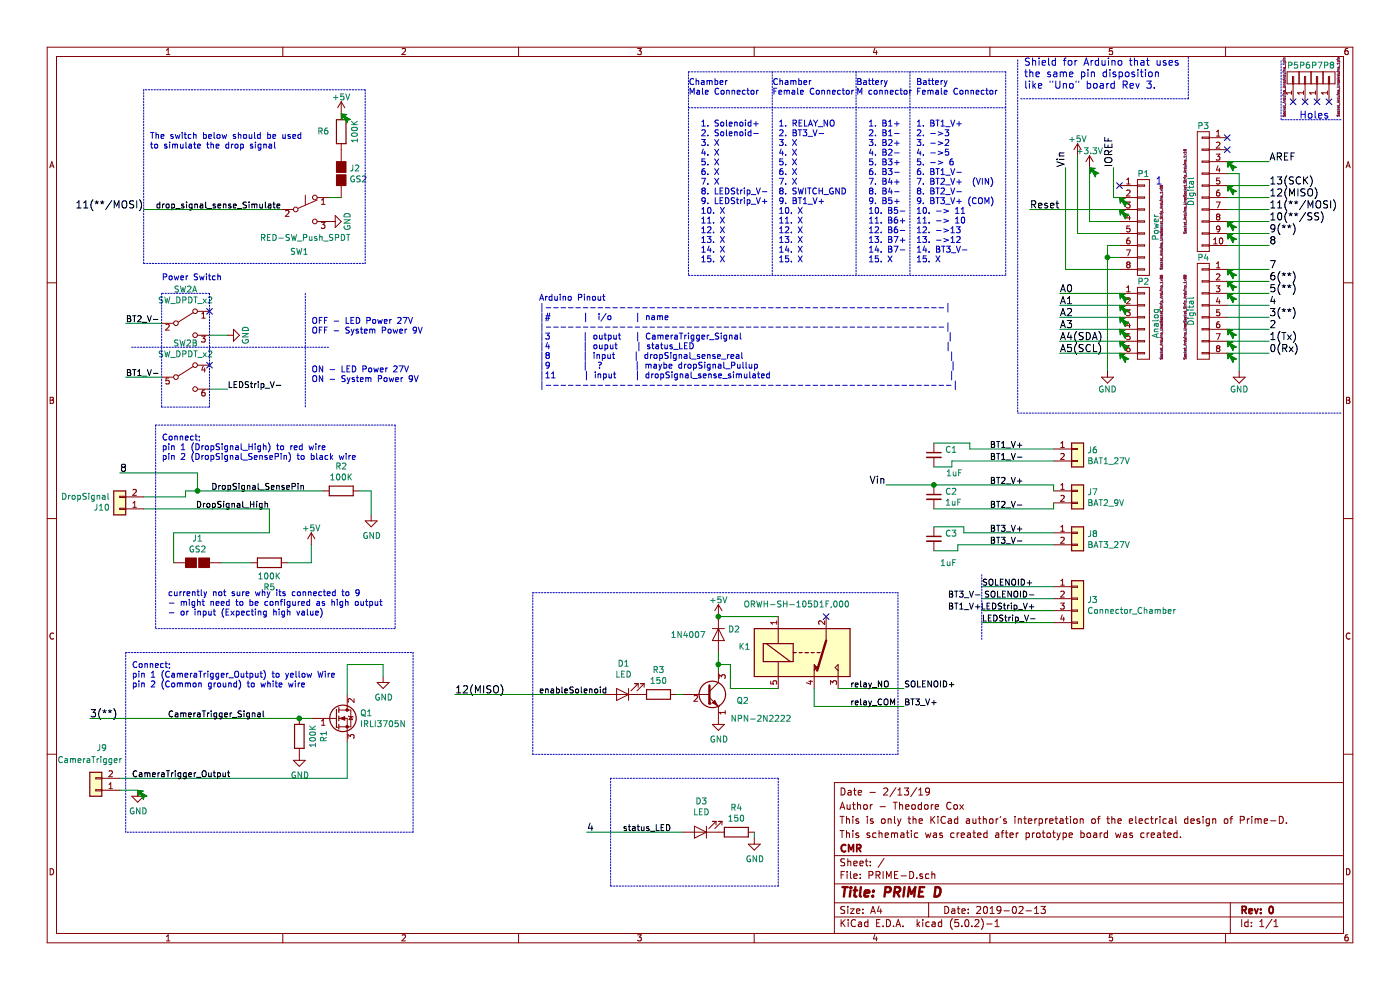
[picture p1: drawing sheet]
EESchema Schematic File Version 4
LIBS:PRIME-D-cache
EELAYER 26 0
EELAYER END
$Descr A4 11693 8268
encoding utf-8
Sheet 1 1
Title "PRIME D"
Date "2019-02-13"
Rev "0"
Comp "CMR"
Comment1 "This schematic was created after prototype board was created. "
Comment2 "This is only the KiCad author's interpretation of the electrical design of Prime-D. "
Comment3 "Author - Theodore Cox"
Comment4 "Date - 2/13/19"
$EndDescr
Text Label 8900 1400 1    60   ~ 0
Vin
Text Label 9300 1400 1    60   ~ 0
IOREF
Text Label 8850 2450 0    60   ~ 0
A0
Text Label 8850 2550 0    60   ~ 0
A1
Text Label 8850 2650 0    60   ~ 0
A2
Text Label 8850 2750 0    60   ~ 0
A3
Text Label 8850 2850 0    60   ~ 0
A4(SDA)
Text Label 8850 2950 0    60   ~ 0
A5(SCL)
Text Label 10600 2950 0    60   ~ 0
0(Rx)
Text Label 10600 2750 0    60   ~ 0
2
Text Label 10600 2850 0    60   ~ 0
1(Tx)
Text Label 10600 2650 0    60   ~ 0
3(**)
Text Label 10600 2550 0    60   ~ 0
4
Text Label 10600 2450 0    60   ~ 0
5(**)
Text Label 10600 2350 0    60   ~ 0
6(**)
Text Label 10600 2250 0    60   ~ 0
7
Text Label 10600 1950 0    60   ~ 0
9(**)
Text Label 10600 1850 0    60   ~ 0
10(**/SS)
Text Label 10600 1750 0    60   ~ 0
11(**/MOSI)
Text Label 10600 1550 0    60   ~ 0
13(SCK)
Text Label 10600 1350 0    60   ~ 0
AREF
NoConn ~ 9350 1550
Text Notes 10850 1000 0    60   ~ 0
Holes
Text Notes 8550 750  0    60   ~ 0
Shield for Arduino that uses\nthe same pin disposition\nlike "Uno" board Rev 3.
$Comp
L PRIME-D-rescue:CONN_01X08 P1
U 1 1
P 9550 1900
F 0 "P1" H 9550 2350 50  0000 C CNN
F 1 "Power" V 9650 1900 50  0000 C CNN
F 2 "Socket_Arduino_Uno:Socket_Strip_Arduino_1x08" V 9700 1900 20  0000 C CNN
F 3 "" H 9550 1900 50  0000 C CNN
	1    9550 1900
	1    0    0    -1  
$EndComp
Text Label 8600 1750 0    60   ~ 0
Reset
$Comp
L power:+3.3V #PWR01
U 1 1
P 9100 1400
F 0 "#PWR01" H 9100 1250 50  0001 C CNN
F 1 "+3.3V" H 9100 1540 50  0000 C CNN
F 2 "" H 9100 1400 50  0000 C CNN
F 3 "" H 9100 1400 50  0000 C CNN
	1    9100 1400
	1    0    0    -1  
$EndComp
$Comp
L power:+5V #PWR02
U 1 1
P 9000 1300
F 0 "#PWR02" H 9000 1150 50  0001 C CNN
F 1 "+5V" H 9000 1440 50  0000 C CNN
F 2 "" H 9000 1300 50  0000 C CNN
F 3 "" H 9000 1300 50  0000 C CNN
	1    9000 1300
	1    0    0    -1  
$EndComp
$Comp
L power:GND #PWR03
U 1 1
P 9250 3100
F 0 "#PWR03" H 9250 2850 50  0001 C CNN
F 1 "GND" H 9250 2950 50  0000 C CNN
F 2 "" H 9250 3100 50  0000 C CNN
F 3 "" H 9250 3100 50  0000 C CNN
	1    9250 3100
	1    0    0    -1  
$EndComp
$Comp
L power:GND #PWR04
U 1 1
P 10350 3100
F 0 "#PWR04" H 10350 2850 50  0001 C CNN
F 1 "GND" H 10350 2950 50  0000 C CNN
F 2 "" H 10350 3100 50  0000 C CNN
F 3 "" H 10350 3100 50  0000 C CNN
	1    10350 3100
	1    0    0    -1  
$EndComp
$Comp
L PRIME-D-rescue:CONN_01X06 P2
U 1 1
P 9550 2700
F 0 "P2" H 9550 3050 50  0000 C CNN
F 1 "Analog" V 9650 2700 50  0000 C CNN
F 2 "Socket_Arduino_Uno:Socket_Strip_Arduino_1x06" V 9700 2750 20  0000 C CNN
F 3 "" H 9550 2700 50  0000 C CNN
	1    9550 2700
	1    0    0    -1  
$EndComp
$Comp
L PRIME-D-rescue:CONN_01X01 P5
U 1 1
P 10800 650
F 0 "P5" V 10900 650 50  0000 C CNN
F 1 "CONN_01X01" V 10900 650 50  0001 C CNN
F 2 "Socket_Arduino_Uno:Arduino_1pin" H 10721 724 20  0000 C CNN
F 3 "" H 10800 650 50  0000 C CNN
	1    10800 650 
	0    -1   -1   0   
$EndComp
$Comp
L PRIME-D-rescue:CONN_01X01 P6
U 1 1
P 10900 650
F 0 "P6" V 11000 650 50  0000 C CNN
F 1 "CONN_01X01" V 11000 650 50  0001 C CNN
F 2 "Socket_Arduino_Uno:Arduino_1pin" H 10900 650 20  0001 C CNN
F 3 "" H 10900 650 50  0000 C CNN
	1    10900 650 
	0    -1   -1   0   
$EndComp
$Comp
L PRIME-D-rescue:CONN_01X01 P7
U 1 1
P 11000 650
F 0 "P7" V 11100 650 50  0000 C CNN
F 1 "CONN_01X01" V 11100 650 50  0001 C CNN
F 2 "Socket_Arduino_Uno:Arduino_1pin" V 11000 650 20  0001 C CNN
F 3 "" H 11000 650 50  0000 C CNN
	1    11000 650 
	0    -1   -1   0   
$EndComp
$Comp
L PRIME-D-rescue:CONN_01X01 P8
U 1 1
P 11100 650
F 0 "P8" V 11200 650 50  0000 C CNN
F 1 "CONN_01X01" V 11200 650 50  0001 C CNN
F 2 "Socket_Arduino_Uno:Arduino_1pin" H 11024 572 20  0000 C CNN
F 3 "" H 11100 650 50  0000 C CNN
	1    11100 650 
	0    -1   -1   0   
$EndComp
NoConn ~ 10800 850 
NoConn ~ 10900 850 
NoConn ~ 11000 850 
NoConn ~ 11100 850 
$Comp
L PRIME-D-rescue:CONN_01X08 P4
U 1 1
P 10050 2600
F 0 "P4" H 10050 3050 50  0000 C CNN
F 1 "Digital" V 10150 2600 50  0000 C CNN
F 2 "Socket_Arduino_Uno:Socket_Strip_Arduino_1x08" V 10200 2550 20  0000 C CNN
F 3 "" H 10050 2600 50  0000 C CNN
	1    10050 2600
	-1   0    0    -1  
$EndComp
Wire Notes Line
	8525 825  9925 825 
Wire Notes Line
	9925 825  9925 475 
Wire Wire Line
	9300 1400 9300 1650
Wire Wire Line
	9300 1650 9350 1650
Wire Wire Line
	9350 1850 9100 1850
Wire Wire Line
	9350 1950 9000 1950
Wire Wire Line
	9350 2250 8900 2250
Wire Wire Line
	9350 2050 9250 2050
Wire Wire Line
	9350 2150 9250 2150
Connection ~ 9250 2150
Wire Wire Line
	8900 2250 8900 1400
Wire Wire Line
	9000 1950 9000 1300
Wire Wire Line
	9100 1850 9100 1400
Wire Wire Line
	9350 2450 8850 2450
Wire Wire Line
	9350 2550 8850 2550
Wire Wire Line
	9350 2650 8850 2650
Wire Wire Line
	9350 2750 8850 2750
Wire Wire Line
	9350 2850 8850 2850
Wire Wire Line
	9350 2950 8850 2950
$Comp
L PRIME-D-rescue:CONN_01X10 P3
U 1 1
P 10050 1600
F 0 "P3" H 10050 2150 50  0000 C CNN
F 1 "Digital" V 10150 1600 50  0000 C CNN
F 2 "Socket_Arduino_Uno:Socket_Strip_Arduino_1x10" V 10200 1600 20  0000 C CNN
F 3 "" H 10050 1600 50  0000 C CNN
	1    10050 1600
	-1   0    0    -1  
$EndComp
Wire Wire Line
	10250 2050 10600 2050
Wire Wire Line
	10250 1950 10600 1950
Wire Wire Line
	10250 1850 10600 1850
Wire Wire Line
	10250 1750 10600 1750
Wire Wire Line
	10250 1650 10600 1650
Wire Wire Line
	10250 1550 10600 1550
Wire Wire Line
	10250 1350 10600 1350
Wire Wire Line
	10250 2950 10600 2950
Wire Wire Line
	10250 2850 10600 2850
Wire Wire Line
	10250 2750 10600 2750
Wire Wire Line
	10250 2650 10600 2650
Wire Wire Line
	10250 2550 10600 2550
Wire Wire Line
	10250 2450 10600 2450
Wire Wire Line
	10250 2350 10600 2350
Wire Wire Line
	10250 2250 10600 2250
Wire Wire Line
	10250 1450 10350 1450
Wire Wire Line
	10350 1450 10350 3100
Wire Wire Line
	9250 2050 9250 2150
Wire Wire Line
	9250 2150 9250 3100
Wire Notes Line
	8500 500  8500 3450
Wire Notes Line
	8500 3450 11200 3450
Wire Wire Line
	9350 1750 8600 1750
Text Notes 9650 1550 0    60   ~ 0
1
Wire Notes Line
	11200 1000 10700 1000
Wire Notes Line
	10700 1000 10700 500 
$Comp
L Device:D D2
U 1 1
P 6000 5300
F 0 "D2" V 5954 5379 50  0000 L CNN
F 1 "1N4007" V 6000 4900 50  0000 L CNN
F 2 "Diodes_THT:D_DO-201AD_P5.08mm_Vertical_AnodeUp" H 6000 5300 50  0001 C CNN
F 3 "~" H 6000 5300 50  0001 C CNN
	1    6000 5300
	0    1    1    0   
$EndComp
$Comp
L Device:LED D1
U 1 1
P 5200 5800
F 0 "D1" H 5192 5545 50  0000 C CNN
F 1 "LED" H 5192 5636 50  0000 C CNN
F 2 "LEDs:LED_D3.0mm" H 5200 5800 50  0001 C CNN
F 3 "~" H 5200 5800 50  0001 C CNN
	1    5200 5800
	-1   0    0    1   
$EndComp
$Comp
L Device:R R3
U 1 1
P 5500 5800
F 0 "R3" V 5293 5800 50  0000 C CNN
F 1 "150" V 5384 5800 50  0000 C CNN
F 2 "Resistors_THT:R_Axial_DIN0207_L6.3mm_D2.5mm_P10.16mm_Horizontal" V 5430 5800 50  0001 C CNN
F 3 "~" H 5500 5800 50  0001 C CNN
	1    5500 5800
	0    1    1    0   
$EndComp
$Comp
L Transistor_BJT:2N2219 Q2
U 1 1
P 5900 5800
F 0 "Q2" H 6150 5750 50  0000 L CNN
F 1 "NPN-2N2222" H 6100 5600 50  0000 L CNN
F 2 "TO_SOT_Packages_THT:TO-92_Horizontal1_Inline_Narrow_Oval" H 6100 5725 50  0001 L CIN
F 3 "http://www.onsemi.com/pub_link/Collateral/2N2219-D.PDF" H 5900 5800 50  0001 L CNN
	1    5900 5800
	1    0    0    -1  
$EndComp
Wire Wire Line
	5650 5800 5700 5800
Connection ~ 6000 5150
Text Label 10600 1650 0    60   ~ 0
12(MISO)
Text Label 3800 5800 0    60   ~ 0
12(MISO)
$Comp
L power:+5V #PWR0101
U 1 1
P 6000 5150
F 0 "#PWR0101" H 6000 5000 50  0001 C CNN
F 1 "+5V" H 6000 5290 50  0000 C CNN
F 2 "" H 6000 5150 50  0000 C CNN
F 3 "" H 6000 5150 50  0000 C CNN
	1    6000 5150
	1    0    0    -1  
$EndComp
$Comp
L Device:Q_NMOS_GDS Q1
U 1 1
P 2800 6000
F 0 "Q1" H 3006 6046 50  0000 L CNN
F 1 "IRLI3705N" H 3006 5955 50  0000 L CNN
F 2 "TO_SOT_Packages_THT:TO-220-3_Horizontal" H 3000 6100 50  0001 C CNN
F 3 "~" H 2800 6000 50  0001 C CNN
	1    2800 6000
	1    0    0    -1  
$EndComp
Text Label 750  6000 0    60   ~ 0
3(**)
Wire Wire Line
	2600 6000 2500 6000
Wire Wire Line
	2900 6200 2900 6500
$Comp
L Device:LED D3
U 1 1
P 5850 6950
F 0 "D3" H 5842 6695 50  0000 C CNN
F 1 "LED" H 5842 6786 50  0000 C CNN
F 2 "LEDs:LED_D3.0mm" H 5850 6950 50  0001 C CNN
F 3 "~" H 5850 6950 50  0001 C CNN
	1    5850 6950
	-1   0    0    1   
$EndComp
$Comp
L Device:R R4
U 1 1
P 6150 6950
F 0 "R4" V 5943 6950 50  0000 C CNN
F 1 "150" V 6034 6950 50  0000 C CNN
F 2 "Resistors_THT:R_Axial_DIN0207_L6.3mm_D2.5mm_P10.16mm_Horizontal" V 6080 6950 50  0001 C CNN
F 3 "CF14JT150R" H 6150 6950 50  0001 C CNN
	1    6150 6950
	0    1    1    0   
$EndComp
$Comp
L power:GND #PWR0102
U 1 1
P 3200 5650
F 0 "#PWR0102" H 3200 5400 50  0001 C CNN
F 1 "GND" H 3205 5477 50  0000 C CNN
F 2 "" H 3200 5650 50  0001 C CNN
F 3 "" H 3200 5650 50  0001 C CNN
	1    3200 5650
	1    0    0    -1  
$EndComp
Wire Wire Line
	3200 5650 3200 5550
Wire Wire Line
	3200 5550 2900 5550
Wire Wire Line
	2900 5550 2900 5800
$Comp
L power:GND #PWR0103
U 1 1
P 6000 6000
F 0 "#PWR0103" H 6000 5750 50  0001 C CNN
F 1 "GND" H 6005 5827 50  0000 C CNN
F 2 "" H 6000 6000 50  0001 C CNN
F 3 "" H 6000 6000 50  0001 C CNN
	1    6000 6000
	1    0    0    -1  
$EndComp
$Comp
L power:GND #PWR0104
U 1 1
P 6300 7000
F 0 "#PWR0104" H 6300 6750 50  0001 C CNN
F 1 "GND" H 6305 6827 50  0000 C CNN
F 2 "" H 6300 7000 50  0001 C CNN
F 3 "" H 6300 7000 50  0001 C CNN
	1    6300 7000
	1    0    0    -1  
$EndComp
Wire Wire Line
	6300 6950 6300 7000
Text Label 4900 6950 0    60   ~ 0
4
$Comp
L power:GND #PWR0105
U 1 1
P 1150 6600
F 0 "#PWR0105" H 1150 6350 50  0001 C CNN
F 1 "GND" H 1155 6427 50  0000 C CNN
F 2 "" H 1150 6600 50  0001 C CNN
F 3 "" H 1150 6600 50  0001 C CNN
	1    1150 6600
	1    0    0    -1  
$EndComp
Text Label 1000 3950 0    60   ~ 0
8
$Comp
L Device:R R2
U 1 1
P 2850 4100
F 0 "R2" V 2643 4100 50  0000 C CNN
F 1 "100K" V 2734 4100 50  0000 C CNN
F 2 "Resistors_THT:R_Axial_DIN0207_L6.3mm_D2.5mm_P10.16mm_Horizontal" V 2780 4100 50  0001 C CNN
F 3 "CF14JT100K" H 2850 4100 50  0001 C CNN
	1    2850 4100
	0    1    1    0   
$EndComp
Wire Wire Line
	3000 4100 3100 4100
Wire Wire Line
	3100 4100 3100 4300
$Comp
L power:GND #PWR0106
U 1 1
P 3100 4300
F 0 "#PWR0106" H 3100 4050 50  0001 C CNN
F 1 "GND" H 3105 4127 50  0000 C CNN
F 2 "" H 3100 4300 50  0001 C CNN
F 3 "" H 3100 4300 50  0001 C CNN
	1    3100 4300
	1    0    0    -1  
$EndComp
$Comp
L Switch:SW_Push_SPDT SW1
U 1 1
P 2550 1750
F 0 "SW1" H 2500 1400 50  0000 C CNN
F 1 "RED-SW_Push_SPDT" H 2550 1516 50  0000 C CNN
F 2 "primeD-kiCad_pcbfootprints:SPDT_4.7mm" H 2550 1750 50  0001 C CNN
F 3 "JS102011JCQN" H 2550 1750 50  0001 C CNN
	1    2550 1750
	1    0    0    -1  
$EndComp
Text Label 1200 1750 2    60   ~ 0
11(**/MOSI)
$Comp
L power:GND #PWR0107
U 1 1
P 2750 1850
F 0 "#PWR0107" H 2750 1600 50  0001 C CNN
F 1 "GND" H 2750 1700 50  0000 C CNN
F 2 "" H 2750 1850 50  0000 C CNN
F 3 "" H 2750 1850 50  0000 C CNN
	1    2750 1850
	0    -1   -1   0   
$EndComp
$Comp
L Switch:SW_DPDT_x2 SW2
U 1 1
P 1550 2700
F 0 "SW2" H 1550 2985 50  0000 C CNN
F 1 "SW_DPDT_x2" H 1550 2894 50  0000 C CNN
F 2 "primeD-kiCad_pcbfootprints:DPDT_Pitch7-62x6-35mm" H 1550 2700 50  0001 C CNN
F 3 "S202031MS02Q" H 1550 2700 50  0001 C CNN
	1    1550 2700
	1    0    0    -1  
$EndComp
$Comp
L Switch:SW_DPDT_x2 SW2
U 2 1
P 1550 3150
F 0 "SW2" H 1550 3435 50  0000 C CNN
F 1 "SW_DPDT_x2" H 1550 3344 50  0000 C CNN
F 2 "primeD-kiCad_pcbfootprints:DPDT_Pitch7-62x6-35mm" H 1550 3150 50  0001 C CNN
F 3 "S202031MS02Q" H 1550 3150 50  0001 C CNN
	2    1550 3150
	1    0    0    -1  
$EndComp
Wire Notes Line
	1750 3400 1750 2450
Wire Notes Line
	1750 2450 1350 2450
Wire Notes Line
	1350 2450 1350 3400
Wire Notes Line
	1350 3400 1750 3400
NoConn ~ 1750 2600
NoConn ~ 1750 3050
$Comp
L power:GND #PWR0108
U 1 1
P 1900 2800
F 0 "#PWR0108" H 1900 2550 50  0001 C CNN
F 1 "GND" H 1900 2650 50  0000 C CNN
F 2 "" H 1900 2800 50  0000 C CNN
F 3 "" H 1900 2800 50  0000 C CNN
	1    1900 2800
	0    -1   -1   0   
$EndComp
Wire Wire Line
	1750 2800 1900 2800
Wire Wire Line
	1350 2700 1050 2700
Text Label 1050 2700 0    50   ~ 0
BT2_V-
Text Label 7550 5900 0    50   ~ 0
BT3_V+
NoConn ~ 6900 5150
Text Label 1050 3150 0    50   ~ 0
BT1_V-
Wire Wire Line
	1050 3150 1350 3150
Wire Wire Line
	1750 3250 1900 3250
Text Label 1900 3250 0    50   ~ 0
LEDStrip_V-
Text Label 2550 4100 2    50   ~ 0
DropSignal_SensePin
Text Label 2250 4250 2    50   ~ 0
DropSignal_High
Wire Notes Line
	1300 3550 3300 3550
Wire Notes Line
	3450 5450 3450 6950
Wire Notes Line
	3450 6950 1050 6950
Wire Notes Line
	1050 6950 1050 5450
Wire Notes Line
	1050 5450 3450 5450
Wire Notes Line
	5100 6500 5100 7400
Wire Notes Line
	5100 7400 6500 7400
Wire Notes Line
	6500 7400 6500 6500
Wire Notes Line
	6500 6500 5100 6500
Text Notes 1250 1250 0    50   ~ 0
The switch below should be used \nto simulate the drop signal
Text Notes 1350 2350 0    50   ~ 0
Power Switch
Text Notes 2600 3200 0    50   ~ 0
OFF - LED Power 27V\nOFF - System Power 9V\n\n\n\nON - LED Power 27V\nON - System Power 9V
$Comp
L Device:R R1
U 1 1
P 2500 6150
F 0 "R1" V 2293 6150 50  0000 C CNN
F 1 "100K" V 2384 6150 50  0000 C CNN
F 2 "Resistors_THT:R_Axial_DIN0207_L6.3mm_D2.5mm_P10.16mm_Horizontal" V 2430 6150 50  0001 C CNN
F 3 "CF14JT100K" H 2500 6150 50  0001 C CNN
	1    2500 6150
	-1   0    0    1   
$EndComp
Connection ~ 2500 6000
$Comp
L power:GND #PWR0109
U 1 1
P 2500 6300
F 0 "#PWR0109" H 2500 6050 50  0001 C CNN
F 1 "GND" H 2505 6127 50  0000 C CNN
F 2 "" H 2500 6300 50  0001 C CNN
F 3 "" H 2500 6300 50  0001 C CNN
	1    2500 6300
	1    0    0    -1  
$EndComp
$Comp
L conn:Conn_01x04 J3
U 1 1
P 9000 5000
F 0 "J3" H 9079 4992 50  0000 L CNN
F 1 "Connector_Chamber" H 9079 4901 50  0000 L CNN
F 2 "Connector_PinHeader_2.54mm:PinHeader_1x04_P2.54mm_Vertical" H 9000 5000 50  0001 C CNN
F 3 "~" H 9000 5000 50  0001 C CNN
	1    9000 5000
	1    0    0    -1  
$EndComp
Wire Wire Line
	8800 4900 8200 4900
Text Label 8200 4900 0    50   ~ 0
SOLENOID+
Wire Wire Line
	8200 5000 8800 5000
Text Label 8650 5000 2    50   ~ 0
SOLENOID-
Text Label 8650 5100 2    50   ~ 0
LEDStrip_V+
Text Label 8200 5200 0    50   ~ 0
LEDStrip_V-
Wire Wire Line
	8200 5100 8800 5100
Wire Wire Line
	8200 5200 8800 5200
$Comp
L conn:Conn_01x02 J6
U 1 1
P 9000 3750
F 0 "J6" H 9080 3742 50  0000 L CNN
F 1 "BAT1_27V" H 9080 3651 50  0000 L CNN
F 2 "Connector_PinHeader_2.54mm:PinHeader_1x02_P2.54mm_Vertical" H 9000 3750 50  0001 C CNN
F 3 "~" H 9000 3750 50  0001 C CNN
	1    9000 3750
	1    0    0    -1  
$EndComp
$Comp
L conn:Conn_01x02 J7
U 1 1
P 9000 4100
F 0 "J7" H 9080 4092 50  0000 L CNN
F 1 "BAT2_9V" H 9080 4001 50  0000 L CNN
F 2 "Connector_PinHeader_2.54mm:PinHeader_1x02_P2.54mm_Vertical" H 9000 4100 50  0001 C CNN
F 3 "~" H 9000 4100 50  0001 C CNN
	1    9000 4100
	1    0    0    -1  
$EndComp
$Comp
L conn:Conn_01x02 J8
U 1 1
P 9000 4450
F 0 "J8" H 9080 4442 50  0000 L CNN
F 1 "BAT3_27V" H 9080 4351 50  0000 L CNN
F 2 "Connector_PinHeader_2.54mm:PinHeader_1x02_P2.54mm_Vertical" H 9000 4450 50  0001 C CNN
F 3 "~" H 9000 4450 50  0001 C CNN
	1    9000 4450
	1    0    0    -1  
$EndComp
Text Label 8550 3750 2    50   ~ 0
BT1_V+
Text Label 8550 3850 2    50   ~ 0
BT1_V-
Text Label 8550 4050 2    50   ~ 0
BT2_V+
Text Label 8550 4250 2    50   ~ 0
BT2_V-
Text Label 8550 4550 2    50   ~ 0
BT3_V-
Text Label 8550 4450 2    50   ~ 0
BT3_V+
$Comp
L Device:C_Small C1
U 1 1
P 7800 3800
F 0 "C1" H 7892 3846 50  0000 L CNN
F 1 "1uF" H 7900 3650 50  0000 L CNN
F 2 "Capacitors_THT:C_Axial_L3.8mm_D2.6mm_P7.50mm_Horizontal" H 7800 3800 50  0001 C CNN
F 3 "~" H 7800 3800 50  0001 C CNN
	1    7800 3800
	1    0    0    -1  
$EndComp
Wire Wire Line
	8800 3750 8100 3750
Wire Wire Line
	8100 3750 8100 3700
Wire Wire Line
	8100 3700 7800 3700
Wire Wire Line
	8800 3850 7950 3850
Wire Wire Line
	7950 3850 7950 3900
Wire Wire Line
	7950 3900 7800 3900
$Comp
L Device:C_Small C2
U 1 1
P 7800 4150
F 0 "C2" H 7892 4196 50  0000 L CNN
F 1 "1uF" H 7892 4105 50  0000 L CNN
F 2 "Capacitors_THT:C_Axial_L3.8mm_D2.6mm_P7.50mm_Horizontal" H 7800 4150 50  0001 C CNN
F 3 "~" H 7800 4150 50  0001 C CNN
	1    7800 4150
	1    0    0    -1  
$EndComp
$Comp
L Device:C_Small C3
U 1 1
P 7800 4500
F 0 "C3" H 7892 4546 50  0000 L CNN
F 1 "1uF" H 7850 4300 50  0000 L CNN
F 2 "Capacitors_THT:C_Axial_L3.8mm_D2.6mm_P7.50mm_Horizontal" H 7800 4500 50  0001 C CNN
F 3 "~" H 7800 4500 50  0001 C CNN
	1    7800 4500
	1    0    0    -1  
$EndComp
Wire Wire Line
	8800 4450 8050 4450
Wire Wire Line
	8050 4450 8050 4400
Wire Wire Line
	8050 4400 7800 4400
Wire Wire Line
	8800 4550 8000 4550
Wire Wire Line
	8000 4550 8000 4600
Wire Wire Line
	8000 4600 7800 4600
$Comp
L conn:Conn_01x02 J9
U 1 1
P 800 6600
F 0 "J9" H 750 6250 50  0000 C CNN
F 1 "CameraTrigger" H 850 6350 50  0000 C CNN
F 2 "Connector_PinHeader_2.54mm:PinHeader_1x02_P2.54mm_Vertical" H 800 6600 50  0001 C CNN
F 3 "~" H 800 6600 50  0001 C CNN
	1    800  6600
	-1   0    0    1   
$EndComp
Wire Wire Line
	1000 6500 2900 6500
Wire Wire Line
	6000 5450 6000 5550
Wire Wire Line
	6000 5150 6500 5150
Wire Wire Line
	6500 5750 6100 5750
Wire Wire Line
	6100 5750 6100 5550
Wire Wire Line
	6100 5550 6000 5550
Connection ~ 6000 5550
Wire Wire Line
	6000 5550 6000 5600
$Comp
L Relay:G5Q-1 K1
U 1 1
P 6700 5450
F 0 "K1" H 6270 5404 50  0000 R CNN
F 1 "ORWH-SH-105D1F,000" H 7100 5050 50  0000 R CNN
F 2 "primeD-kiCad_pcbfootprints:Relay_SPST_ORWH-SH-105D1F,000" H 7150 5400 50  0001 L CNN
F 3 "https://www.omron.com/ecb/products/pdf/en-g5q.pdf" H 7350 5300 50  0001 L CNN
	1    6700 5450
	1    0    0    1   
$EndComp
Wire Wire Line
	7550 5900 6800 5900
Wire Wire Line
	6800 5900 6800 5750
Wire Wire Line
	7000 5750 7550 5750
Wire Wire Line
	5050 5800 3800 5800
Text Label 7400 4050 2    60   ~ 0
Vin
Wire Wire Line
	7800 4050 7400 4050
Connection ~ 7800 4050
Wire Wire Line
	8800 4250 8800 4200
Wire Wire Line
	7800 4250 8800 4250
Wire Wire Line
	8800 4100 8800 4050
Wire Wire Line
	7800 4050 8800 4050
Text Notes 7650 2200 0    50   ~ 0
1. BT1_V+\n2. ->3\n3. ->2\n4. ->5\n5. -> 6\n6. BT1_V-\n7. BT2_V+  (VIN)\n8. BT2_V-\n9. BT3_V+ (COM)\n10. -> 11\n11. -> 10\n12. ->13\n13. ->12\n14. BT3_V-\n15. X
Text Notes 7250 2200 0    50   ~ 0
1. B1+\n2. B1-\n3. B2+\n4. B2-\n5. B3+\n6. B3-\n7. B4+\n8. B4-\n9. B5+\n10. B5-\n11. B6+\n12. B6-\n13. B7+\n14. B7-\n15. X
Text Notes 6500 2200 0    50   ~ 0
1. RELAY_NO\n2. BT3_V-\n3. X\n4. X \n5. X\n6. X\n7. X\n8. SWITCH_GND\n9. BT1_V+\n10. X\n11. X\n12. X\n13. X\n14. X\n15. X
Text Notes 5850 2200 0    50   ~ 0
1. Solenoid+\n2. Solenoid-\n3. X\n4. X \n5. X\n6. X\n7. X\n8. LEDStrip_V-\n9. LEDStrip_V+\n10. X\n11. X\n12. X\n13. X\n14. X\n15. X
Text Label 7550 5750 0    50   ~ 0
SOLENOID+
Text Label 8200 5000 2    50   ~ 0
BT3_V-
Wire Notes Line
	5750 2300 8400 2300
Wire Notes Line
	5750 900  8400 900 
Text Notes 5750 800  0    50   ~ 0
Chamber \nMale Connector
Text Notes 6450 800  0    50   ~ 0
Chamber \nFemale Connector
Text Notes 7150 800  0    50   ~ 0
Battery\nM connector
Text Notes 7650 800  0    50   ~ 0
Battery\nFemale Connector
Wire Notes Line
	5750 600  5750 2300
Wire Notes Line
	8400 600  8400 2300
Wire Notes Line
	6450 600  6450 2300
Wire Notes Line
	7150 600  7150 2300
Wire Notes Line
	5750 600  8400 600 
Wire Notes Line
	7600 600  7600 2300
Text Label 1100 6500 0    50   ~ 0
CameraTrigger_Output
Wire Wire Line
	1150 6600 1000 6600
Text Notes 1100 5750 0    50   ~ 0
Connect;\npin 1 (CameraTrigger_Output) to yellow Wire\npin 2 (Common ground) to white wire\n
Wire Wire Line
	750  6000 2500 6000
Text Label 1400 6000 0    50   ~ 0
CameraTrigger_Signal
Wire Wire Line
	4900 6950 5700 6950
Text Label 5200 6950 0    50   ~ 0
status_LED
Text Label 8200 5100 2    50   ~ 0
BT1_V+
Wire Wire Line
	1200 4250 2250 4250
$Comp
L conn:Conn_01x02 J10
U 1 1
P 1000 4250
F 0 "J10" H 1080 4242 50  0000 L CNN
F 1 "DropSignal" H 1080 4151 50  0000 L CNN
F 2 "Connector_PinHeader_2.54mm:PinHeader_1x02_P2.54mm_Vertical" H 1000 4250 50  0001 C CNN
F 3 "~" H 1000 4250 50  0001 C CNN
	1    1000 4250
	-1   0    0    1   
$EndComp
Wire Wire Line
	1550 4100 1550 4150
Wire Wire Line
	1200 4150 1550 4150
Wire Wire Line
	1550 4100 1650 4100
Wire Wire Line
	1650 4100 1650 3950
Connection ~ 1650 4100
Wire Wire Line
	1650 4100 2700 4100
Wire Wire Line
	2250 4450 2250 4250
Wire Wire Line
	1000 3950 1650 3950
Text Notes 1350 3850 0    50   ~ 0
Connect;\npin 1 (DropSignal_High) to red wire\npin 2 (DropSignal_SensePin) to black wire
Text Label 4500 5800 0    50   ~ 0
enableSolenoid
Wire Notes Line
	4450 6300 4450 4950
Wire Notes Line
	7500 6300 7500 4950
Wire Notes Line
	4450 6300 7500 6300
Wire Notes Line
	4450 4950 7500 4950
Text Label 7100 5750 0    50   ~ 0
relay_NO
Text Label 7100 5900 0    50   ~ 0
relay_COM
Wire Notes Line
	8200 4800 8200 5350
Text Label 10600 2050 0    60   ~ 0
8
Wire Notes Line
	1100 2900 2750 2900
Wire Notes Line
	2550 2450 2550 3400
Text Label 2350 1750 2    50   ~ 0
drop_signal_sense_Simulate
$Comp
L power:+5V #PWR0110
U 1 1
P 2850 950
F 0 "#PWR0110" H 2850 800 50  0001 C CNN
F 1 "+5V" H 2850 1090 50  0000 C CNN
F 2 "" H 2850 950 50  0000 C CNN
F 3 "" H 2850 950 50  0000 C CNN
	1    2850 950 
	1    0    0    -1  
$EndComp
Wire Wire Line
	2850 1650 2750 1650
$Comp
L Device:R R6
U 1 1
P 2850 1100
F 0 "R6" H 3000 1100 50  0000 C CNN
F 1 "100K" V 2734 1100 50  0000 C CNN
F 2 "Resistors_THT:R_Axial_DIN0207_L6.3mm_D2.5mm_P10.16mm_Horizontal" V 2780 1100 50  0001 C CNN
F 3 "CF14JT100K" H 2850 1100 50  0001 C CNN
	1    2850 1100
	-1   0    0    1   
$EndComp
Wire Notes Line
	1200 2200 3050 2200
Wire Wire Line
	1200 1750 2350 1750
Text Notes 4500 3250 0    50   ~ 0
Arduino Pinout\n|------------------------------------------------------|\n|#       |  i/o     | name\n|------------------------------------------------------|\n|3       | output   | CameraTrigger_Signal                                             |\n|4       | ouput    | status_LED                                                       |\n|8       | input    | dropSignal_sense_real                                             |\n|9       |  ?       | maybe dropSignal_Pullup                                          |\n|11      | input    | dropSignal_sense_simulated                                       |\n|-------------------------------------------------------|
Text Notes 1400 5150 0    50   ~ 0
currently not sure why its connected to 9\n- might need to be configured as high output\n- or input (Expecting high value)
$Comp
L conn:GS2 J1
U 1 1
P 1650 4700
F 0 "J1" V 1445 4700 50  0000 C CNN
F 1 "GS2" V 1536 4700 50  0000 C CNN
F 2 "Connectors:GS2" V 1724 4700 50  0001 C CNN
F 3 "" H 1650 4700 50  0001 C CNN
	1    1650 4700
	0    1    1    0   
$EndComp
Wire Wire Line
	1450 4700 1450 4450
Wire Wire Line
	1450 4450 2250 4450
Wire Notes Line
	3300 5250 1300 5250
Wire Notes Line
	3300 3550 3300 5250
Wire Notes Line
	1300 3550 1300 5250
$Comp
L Device:R R5
U 1 1
P 2250 4700
F 0 "R5" V 2043 4700 50  0000 C CNN
F 1 "100K" V 2134 4700 50  0000 C CNN
F 2 "Resistors_THT:R_Axial_DIN0207_L6.3mm_D2.5mm_P10.16mm_Horizontal" V 2180 4700 50  0001 C CNN
F 3 "CF14JT100K" H 2250 4700 50  0001 C CNN
	1    2250 4700
	0    -1   -1   0   
$EndComp
$Comp
L power:+5V #PWR0111
U 1 1
P 2600 4550
F 0 "#PWR0111" H 2600 4400 50  0001 C CNN
F 1 "+5V" H 2600 4690 50  0000 C CNN
F 2 "" H 2600 4550 50  0000 C CNN
F 3 "" H 2600 4550 50  0000 C CNN
	1    2600 4550
	1    0    0    -1  
$EndComp
Wire Wire Line
	2600 4550 2600 4700
Wire Wire Line
	2600 4700 2400 4700
Wire Wire Line
	2100 4700 1850 4700
$Comp
L conn:GS2 J2
U 1 1
P 2850 1450
F 0 "J2" H 2918 1496 50  0000 L CNN
F 1 "GS2" H 2918 1405 50  0000 L CNN
F 2 "Connectors:GS2" V 2924 1450 50  0001 C CNN
F 3 "" H 2850 1450 50  0001 C CNN
	1    2850 1450
	1    0    0    -1  
$EndComp
Wire Notes Line
	3050 750  1200 750 
Wire Notes Line
	1200 750  1200 2200
Wire Notes Line
	3050 750  3050 2200
NoConn ~ 10250 1150
NoConn ~ 10250 1250
$EndSCHEMATC
